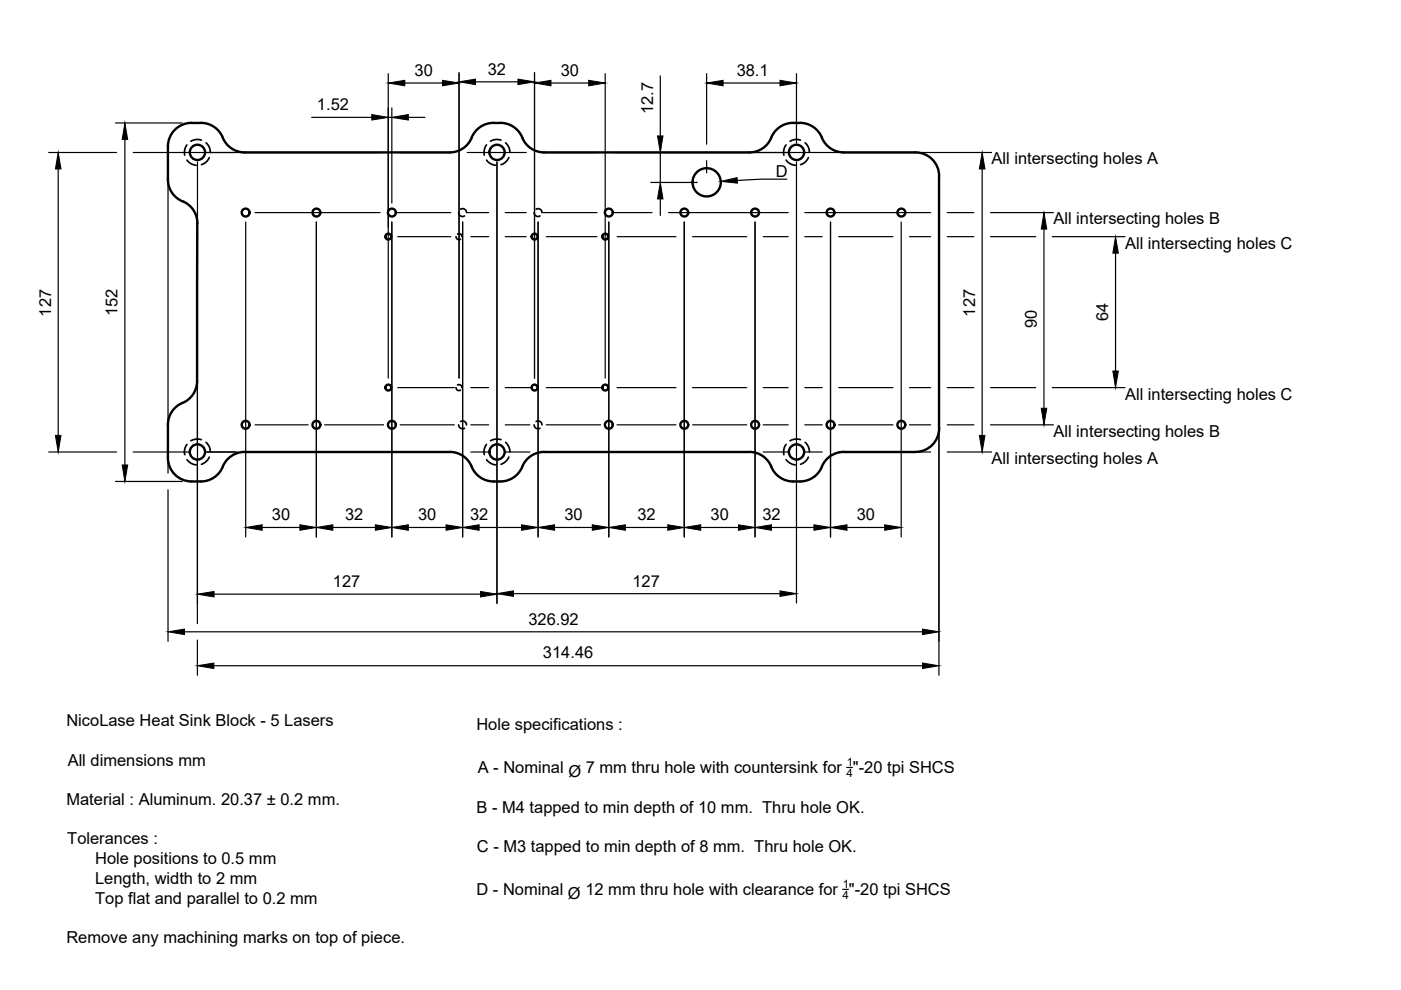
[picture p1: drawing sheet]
<svg xmlns="http://www.w3.org/2000/svg" width="297mm" height="210mm" viewBox="0 0 297 210" stroke-linecap="round" stroke-linejoin="round" font-family="sans-serif">
<!-- layer: Visible -->
<g fill="none" stroke="#000" stroke-width=".51">
<path d="M40.6 26.1h2M40.6 26a5 5 0 0 0-5 5.1v7a5 5 0 0 0 3.1 4.6M42.6 26a5 5 0 0 1 4.6 3.2M47.2 29.2a5 5 0 0 0 4.7 3.1M100 29.2a5 5 0 0 1-4.6 3.1h-43.5M104.6 26.1h1.5M104.6 26a5 5 0 0 0-4.6 3.2M106.1 26a5 5 0 0 1 4.6 3.2M110.7 29.2a5 5 0 0 0 4.7 3.1M115.4 32.3h43.5M163.5 29.2a5 5 0 0 1-4.6 3.1M168.1 26.1h1.5"/>
<path d="M168.2 26a5 5 0 0 0-4.7 3.2M169.6 26a5 5 0 0 1 4.7 3.2M174.2 29.2a5 5 0 0 0 4.7 3.1h15.2a5 5 0 0 1 5 5M199.1 37.3v53.5M38.7 42.7a5 5 0 0 1 3.1 4.6v33.5a5.2 5.2 0 0 1-3.8 5 5 5 0 0 0-2.4 4.2v7.1M35.6 97.1a5 5 0 0 0 5 5h2M51.9 95.8h43.5a5.2 5.2 0 0 1 4.9 3.8 5.5 5.5 0 0 0 5.8 2.5M51.9 95.8a5.2 5.2 0 0 0-5 3.8 5 5 0 0 1-4.3 2.5M115.4 95.8h43.5M115.4 95.8a5.2 5.2 0 0 0-5 3.8 5 5 0 0 1-4.3 2.5M158.9 95.8a5.2 5.2 0 0 1 5 3.8 5 5 0 0 0 4.3 2.5M174.3 99a5 5 0 0 1-4.7 3.1h-1.5"/>
<path d="M199.1 90.8a5 5 0 0 1-5 5h-15.2a4.9 4.9 0 0 0-4.7 3.1"/>
<circle cx="41.9" cy="32.3" r="1.62"/>
<circle cx="105.4" cy="32.3" r="1.62"/>
<circle cx="149.8" cy="38.7" r="3"/>
<circle cx="168.9" cy="32.3" r="1.62"/>
<circle cx="52.1" cy="45.1" r=".84"/>
<circle cx="67.1" cy="45.1" r=".84"/>
<circle cx="82.3" cy="50.2" r=".62"/>
<circle cx="83.1" cy="45.1" r=".84"/>
<circle cx="113.3" cy="50.2" r=".62"/>
<circle cx="128.3" cy="50.2" r=".62"/>
<circle cx="129.1" cy="45.1" r=".84"/>
<circle cx="145.1" cy="45.1" r=".84"/>
<circle cx="160.1" cy="45.1" r=".84"/>
<circle cx="176.1" cy="45.1" r=".84"/>
<circle cx="191.1" cy="45.1" r=".84"/>
<circle cx="41.9" cy="95.8" r="1.62"/>
<circle cx="52.1" cy="90.1" r=".84"/>
<circle cx="67.1" cy="90.1" r=".84"/>
<circle cx="82.3" cy="82.2" r=".62"/>
<circle cx="83.1" cy="90.1" r=".84"/>
<circle cx="105.4" cy="95.8" r="1.62"/>
<circle cx="113.3" cy="82.2" r=".62"/>
<circle cx="128.3" cy="82.2" r=".62"/>
<circle cx="129.1" cy="90.1" r=".84"/>
<circle cx="145.1" cy="90.1" r=".84"/>
<circle cx="160.1" cy="90.1" r=".84"/>
<circle cx="168.9" cy="95.8" r="1.62"/>
<circle cx="176.1" cy="90.1" r=".84"/>
<circle cx="191.1" cy="90.1" r=".84"/>
</g>
<!-- layer: Hidden -->
<g fill="none" stroke="#000" stroke-width=".36">
<path d="M39.6 30.7l-.1 .2a2.58 2.58 0 0 0-.3 2M39.6 33.9l.2 .2a2.58 2.58 0 0 0 1.8 .9M42.7 29.7l-.4-.1a2.71 2.71 0 0 0-1.8 .3M43.7 30.3a2.6 2.6 0 0 1 .9 2M44.4 33.4l-.2 .3a2.59 2.59 0 0 1-1.5 1.2M103.1 30.7l-.1 .2a2.86 2.86 0 0 0-.3 2M103.2 33.9l.1 .2a2.7 2.7 0 0 0 1.8 .9M106.2 29.7l-.3-.1a2.66 2.66 0 0 0-1.9 .3M107.2 30.3l.3 .3a2.71 2.71 0 0 1 .6 1.7M107.9 33.4l-.2 .3a2.63 2.63 0 0 1-1.5 1.2M166.7 30.7l-.2 .2a2.86 2.86 0 0 0-.3 2M166.7 33.9l.1 .2a2.7 2.7 0 0 0 1.8 .9"/>
<path d="M169.7 29.7l-.3-.1a2.71 2.71 0 0 0-1.9 .3M170.7 30.3a2.6 2.6 0 0 1 .9 2M171.4 33.4l-.1 .3a2.59 2.59 0 0 1-1.6 1.2M96.7 50.2a.62 .62 0 0 0 .9 .5M97 49.6a.63 .63 0 0 1 .9 .6M97.2 45.1a.82 .82 0 0 0 1.3 .7M97.7 44.4a.83 .83 0 0 1 1.2 .7M113.2 45.1a.82 .82 0 0 0 1.3 .7M113.7 44.4a.83 .83 0 0 1 1.2 .7M39.6 94.2l-.1 .3a2.51 2.51 0 0 0-.3 1.9M39.6 97.4l.2 .2a2.58 2.58 0 0 0 1.8 .9M42.7 93.2l-.4-.1a2.87 2.87 0 0 0-1.8 .3"/>
<path d="M43.7 93.8l.3 .3a2.55 2.55 0 0 1 .6 1.7M44.4 96.9l-.8 1-.9 .5M96.7 82.2a.62 .62 0 0 0 .9 .5M97 81.6a.63 .63 0 0 1 .9 .6M97.2 90.1a.84 .84 0 0 0 1.3 .7M97.7 89.4a.83 .83 0 0 1 1.2 .7M103.1 94.2l-.1 .3a2.77 2.77 0 0 0-.3 1.9M103.2 97.4l.8 .8 1.1 .3M106.2 93.2l-.3-.1a2.81 2.81 0 0 0-1.9 .3M107.2 93.8l.3 .3a2.71 2.71 0 0 1 .6 1.7M107.9 96.9l-.8 1-.9 .5M113.2 90.1a.84 .84 0 0 0 1.3 .7"/>
<path d="M113.7 89.4a.83 .83 0 0 1 1.2 .7M166.7 94.2a2.68 2.68 0 0 0-.5 2.2M166.7 97.4l.8 .8 1.1 .3M169.7 93.2l-.3-.1a2.87 2.87 0 0 0-1.9 .3M170.7 93.8l.3 .3a2.55 2.55 0 0 1 .6 1.7M171.4 96.9l-.8 1-.9 .5"/>
</g>
<!-- layer: Dimensions -->
<g fill="none" stroke="#000" stroke-width=".25">
<path d="M82.3 15.6v64.6M85.8 17.6h8M97.3 15.4v64.8M100.8 17.3h9M113.3 15.4v64.8M116.8 17.6h8M128.3 15.6v64.6M140 16.1v12.7M149.8 15.6v15M153.3 17.6h12.1M168.9 15.6v14.7M10.3 32.3h14.4"/>
<path d="M12.3 35.8v56.5M24.5 26.1h14.1M26.5 29.6v69M28.2 32.3h52.4M35.6 33.1v61M41.9 34.3v93.7M66.1 24.9h12.7M82.3 24.9h.8M83.1 22.9v20.2M84.8 32.3h10.8M86.6 24.9h3.5M99.1 32.3h12.5"/>
<path d="M105.4 34.3v93.7M115.1 32.3h11.5M130.1 32.3h80.1M138 38.7h9.8M140 32.3v6.4M149.8 34.1v2.6M168.9 34.3v93.6M199.1 39.3v103.9M208.2 35.8v56.5M41.8 49.3v44.8M52.1 47.1v66.7M54.1 45.1h26.5"/>
<path d="M67.1 47.1v66.7M83.1 47.1v66.7M84.1 45.1h11.5M84.3 50.2h11.3M98.1 47.1v66.7M99.1 45.1h4.5M99.8 50.2h3.8M107.1 45.1h4.5M107.1 50.2h4.5M114.1 47.1v66.7M115.1 45.1h11.5M115.8 50.2h10.8"/>
<path d="M129.1 47.1v66.7M130.1 45.1h8.1M130.8 50.2h12.5M140 42.2v3.5M141.8 45.1h25.3M145.1 47.1v66.7M146.8 50.2h11.5M160.1 47.1v66.7M161.8 50.2h5.3M170.6 45.1h26.7M170.6 50.2h3.7M176.1 47.1v66.7"/>
<path d="M177.8 50.2h11.5M191.1 47.1v66.7M192.8 50.2h4.5M200.8 45.1h5.7M200.8 50.2h5.7M210 45.1h13.4M210 50.2h9.6M221.3 48.6v38M223.1 50.2h15.4M236.5 53.7v25M10.3 95.8h14.4M28.2 95.8h11.9"/>
<path d="M35.6 97.6v2.7M41.8 97.6v34.6M43.6 95.8h6.7M53.8 95.8h11.5M54.1 90.1h11.2M68.8 95.8h12.5M68.8 90.1h12.5M84.3 82.2h12M84.8 95.8h11.5M84.8 90.1h11.5M99.8 95.8h3.8M99.8 90.1h3.8"/>
<path d="M99.8 82.2h3.8M107.1 95.8h5.2M107.1 90.1h5.2M107.1 82.2h5.2M115.8 95.8h11.5M115.8 90.1h11.5M115.8 82.2h11.5M130.8 95.8h12.5M130.8 90.1h12.5M130.8 82.2h12.5M146.8 95.8h11.5M146.8 90.1h11.5"/>
<path d="M146.8 82.2h11.5M161.8 95.8h5.3M161.8 90.1h5.3M161.8 82.2h5.3M170.6 95.8h3.7M170.6 90.1h3.7M170.6 82.2h3.7M177.8 95.8h11.5M177.8 90.1h11.5M177.8 82.2h11.5M192.8 95.8h4.5M192.8 90.1h4.5"/>
<path d="M192.8 82.2h4.5M200.8 95.8h9.4M200.8 90.1h5.7M200.8 82.2h5.7M210 90.1h13.4M210 82.2h9.6M223.1 82.2h15.4M24.5 102.1h14.1M35.6 103.8v32.2M55.6 111.8h8M70.6 111.8h9M86.6 111.8h8"/>
<path d="M101.6 111.8h9M117.6 111.8h8M132.6 111.8h9M148.6 111.8h8M163.6 111.8h9M179.6 111.8h8M39.1 134h156.5M41.8 135.7v7.5M45.4 126h56.5M108.9 125.9h56.5M45.3 141.2h150.3"/>
</g>
<g fill="#000" stroke="#000" stroke-width=".21">
<path d="M82.3 17.6l3.5-.6v1.2zM93.8 17l3.5 .6-3.5 .6zM97.3 17.3l3.5-.5v1.1zM109.8 16.8l3.5 .5-3.5 .6zM113.3 17.6l3.5-.6v1.2zM124.8 17l3.5 .6-3.5 .6zM149.8 17.6l3.5-.6v1.2zM165.4 17l3.5 .6-3.5 .6zM12.3 32.3l.6 3.5h-1.2zM26.5 26.1l.6 3.5h-1.2zM78.8 24.3l3.5 .6-3.5 .6zM83.1 24.9l3.5-.6v1.2z"/>
<path d="M139.4 28.8h1.2l-.6 3.5zM208.2 32.3l.6 3.5h-1.2zM140 38.7l.6 3.5h-1.2zM221.3 45.1l.6 3.5h-1.1zM236.5 50.2l.6 3.5h-1.2zM235.9 78.7h1.2l-.6 3.5zM11.7 92.3h1.2l-.6 3.5zM25.9 98.6h1.2l-.6 3.5zM207.6 92.3h1.2l-.6 3.5zM220.8 86.6h1.1l-.6 3.5zM52.1 111.8l3.5-.5v1.1zM63.6 111.3l3.5 .5-3.5 .6z"/>
<path d="M67.1 111.8l3.5-.5v1.1zM79.6 111.3l3.5 .5-3.5 .6zM83.1 111.8l3.5-.5v1.1zM94.6 111.3l3.5 .5-3.5 .6zM98.1 111.8l3.5-.5v1.1zM110.6 111.3l3.5 .5-3.5 .6zM114.1 111.8l3.5-.5v1.1zM125.6 111.3l3.5 .5-3.5 .6zM129.1 111.8l3.5-.5v1.1zM141.6 111.3l3.5 .5-3.5 .6zM145.1 111.8l3.5-.5v1.1zM156.6 111.3l3.5 .5-3.5 .6z"/>
<path d="M160.1 111.8l3.5-.5v1.1zM172.6 111.3l3.5 .5-3.5 .6zM176.1 111.8l3.5-.5v1.1zM187.6 111.3l3.5 .5-3.5 .6zM35.6 134l3.5-.6v1.1zM41.9 126l3.5-.6v1.2zM101.9 125.4l3.5 .6-3.5 .6zM105.4 125.9l3.5-.6v1.1zM165.4 125.3l3.5 .6-3.5 .5zM195.6 133.4l3.5 .6-3.5 .5zM41.8 141.2l3.5-.6v1.1zM195.6 140.6l3.5 .6-3.5 .5z"/>
</g>
<!-- layer: Annotations -->
<path d="M152.8 38.5l3.5-.8v1.1z" fill="#000" stroke="#000" stroke-width=".21"/>
<path d="M166.8 38h-5.5l-5 .3M179.5 162.7h1.2M178.7 188.6h1.2" fill="none" stroke="#000" stroke-width=".25"/>
<g font-size="3.5">
<text x="87.9" y="16.1">30</text>
<text x="103.4" y="15.8">32</text>
<text x="118.9" y="16.1">30</text>
<text x="156.2" y="16.1">38.1</text>
<text x="67.2" y="23.3">1.52</text>
<text x="138.5" y="24.2" transform="rotate(-90 138.5 24.2)">12.7</text>
<text x="210.2" y="34.8">All intersecting holes A</text>
<text x="164.5" y="37.5">D</text>
<text x="223.4" y="47.6">All intersecting holes B</text>
<text x="238.5" y="52.7">All intersecting holes C</text>
<text x="10.8" y="67.1" transform="rotate(-90 10.8 67.1)">127</text>
<text x="24.9" y="67.1" transform="rotate(-90 24.9 67.1)">152</text>
<text x="206.7" y="67.1" transform="rotate(-90 206.7 67.1)">127</text>
<text x="219.8" y="69.5" transform="rotate(-90 219.8 69.5)">90</text>
<text x="235" y="68.1" transform="rotate(-90 235 68.1)">64</text>
<text x="238.5" y="84.7">All intersecting holes C</text>
<text x="223.4" y="92.6">All intersecting holes B</text>
<text x="210.2" y="98.3">All intersecting holes A</text>
<text x="57.7" y="110.3">30</text>
<text x="73.2" y="110.3">32</text>
<text x="88.6" y="110.3">30</text>
<text x="99.7" y="110.3">32</text>
<text x="119.7" y="110.3">30</text>
<text x="135.1" y="110.3">32</text>
<text x="150.6" y="110.3">30</text>
<text x="161.6" y="110.3">32</text>
<text x="181.7" y="110.3">30</text>
<text x="70.6" y="124.5">127</text>
<text x="134.1" y="124.4">127</text>
<text x="112" y="132.4">326.92</text>
<text x="115.1" y="139.6">314.46</text>
<text x="14.1" y="154">NicoLase Heat Sink Block - 5 Lasers</text>
<text x="101" y="154.8">Hole specifications :</text>
<text x="14.4" y="162.4">All dimensions mm</text>
<text x="101.3" y="164">A - Nominal Ø 7 mm thru hole with countersink for &quot;-20 tpi SHCS</text>
<text x="14.1" y="170.7">Material : Aluminum. 20.37 ± 0.2 mm.</text>
<text x="101" y="172.3">B - M4 tapped to min depth of 10 mm. Thru hole OK.</text>
<text x="14.3" y="179">Tolerances :</text>
<text x="20.2" y="183.2">Hole positions to 0.5 mm</text>
<text x="101.1" y="180.7">C - M3 tapped to min depth of 8 mm. Thru hole OK.</text>
<text x="20.2" y="187.4">Length, width to 2 mm</text>
<text x="20.2" y="191.6">Top flat and parallel to 0.2 mm</text>
<text x="101" y="189.8">D - Nominal Ø 12 mm thru hole with clearance for &quot;-20 tpi SHCS</text>
<text x="14.1" y="200">Remove any machining marks on top of piece.</text>
</g>
<g font-size="2.4">
<text x="179.5" y="164.8">4</text>
<text x="179.5" y="162.4">1</text>
<text x="178.6" y="190.6">4</text>
<text x="178.7" y="188.3">1</text>
</g>
</svg>
